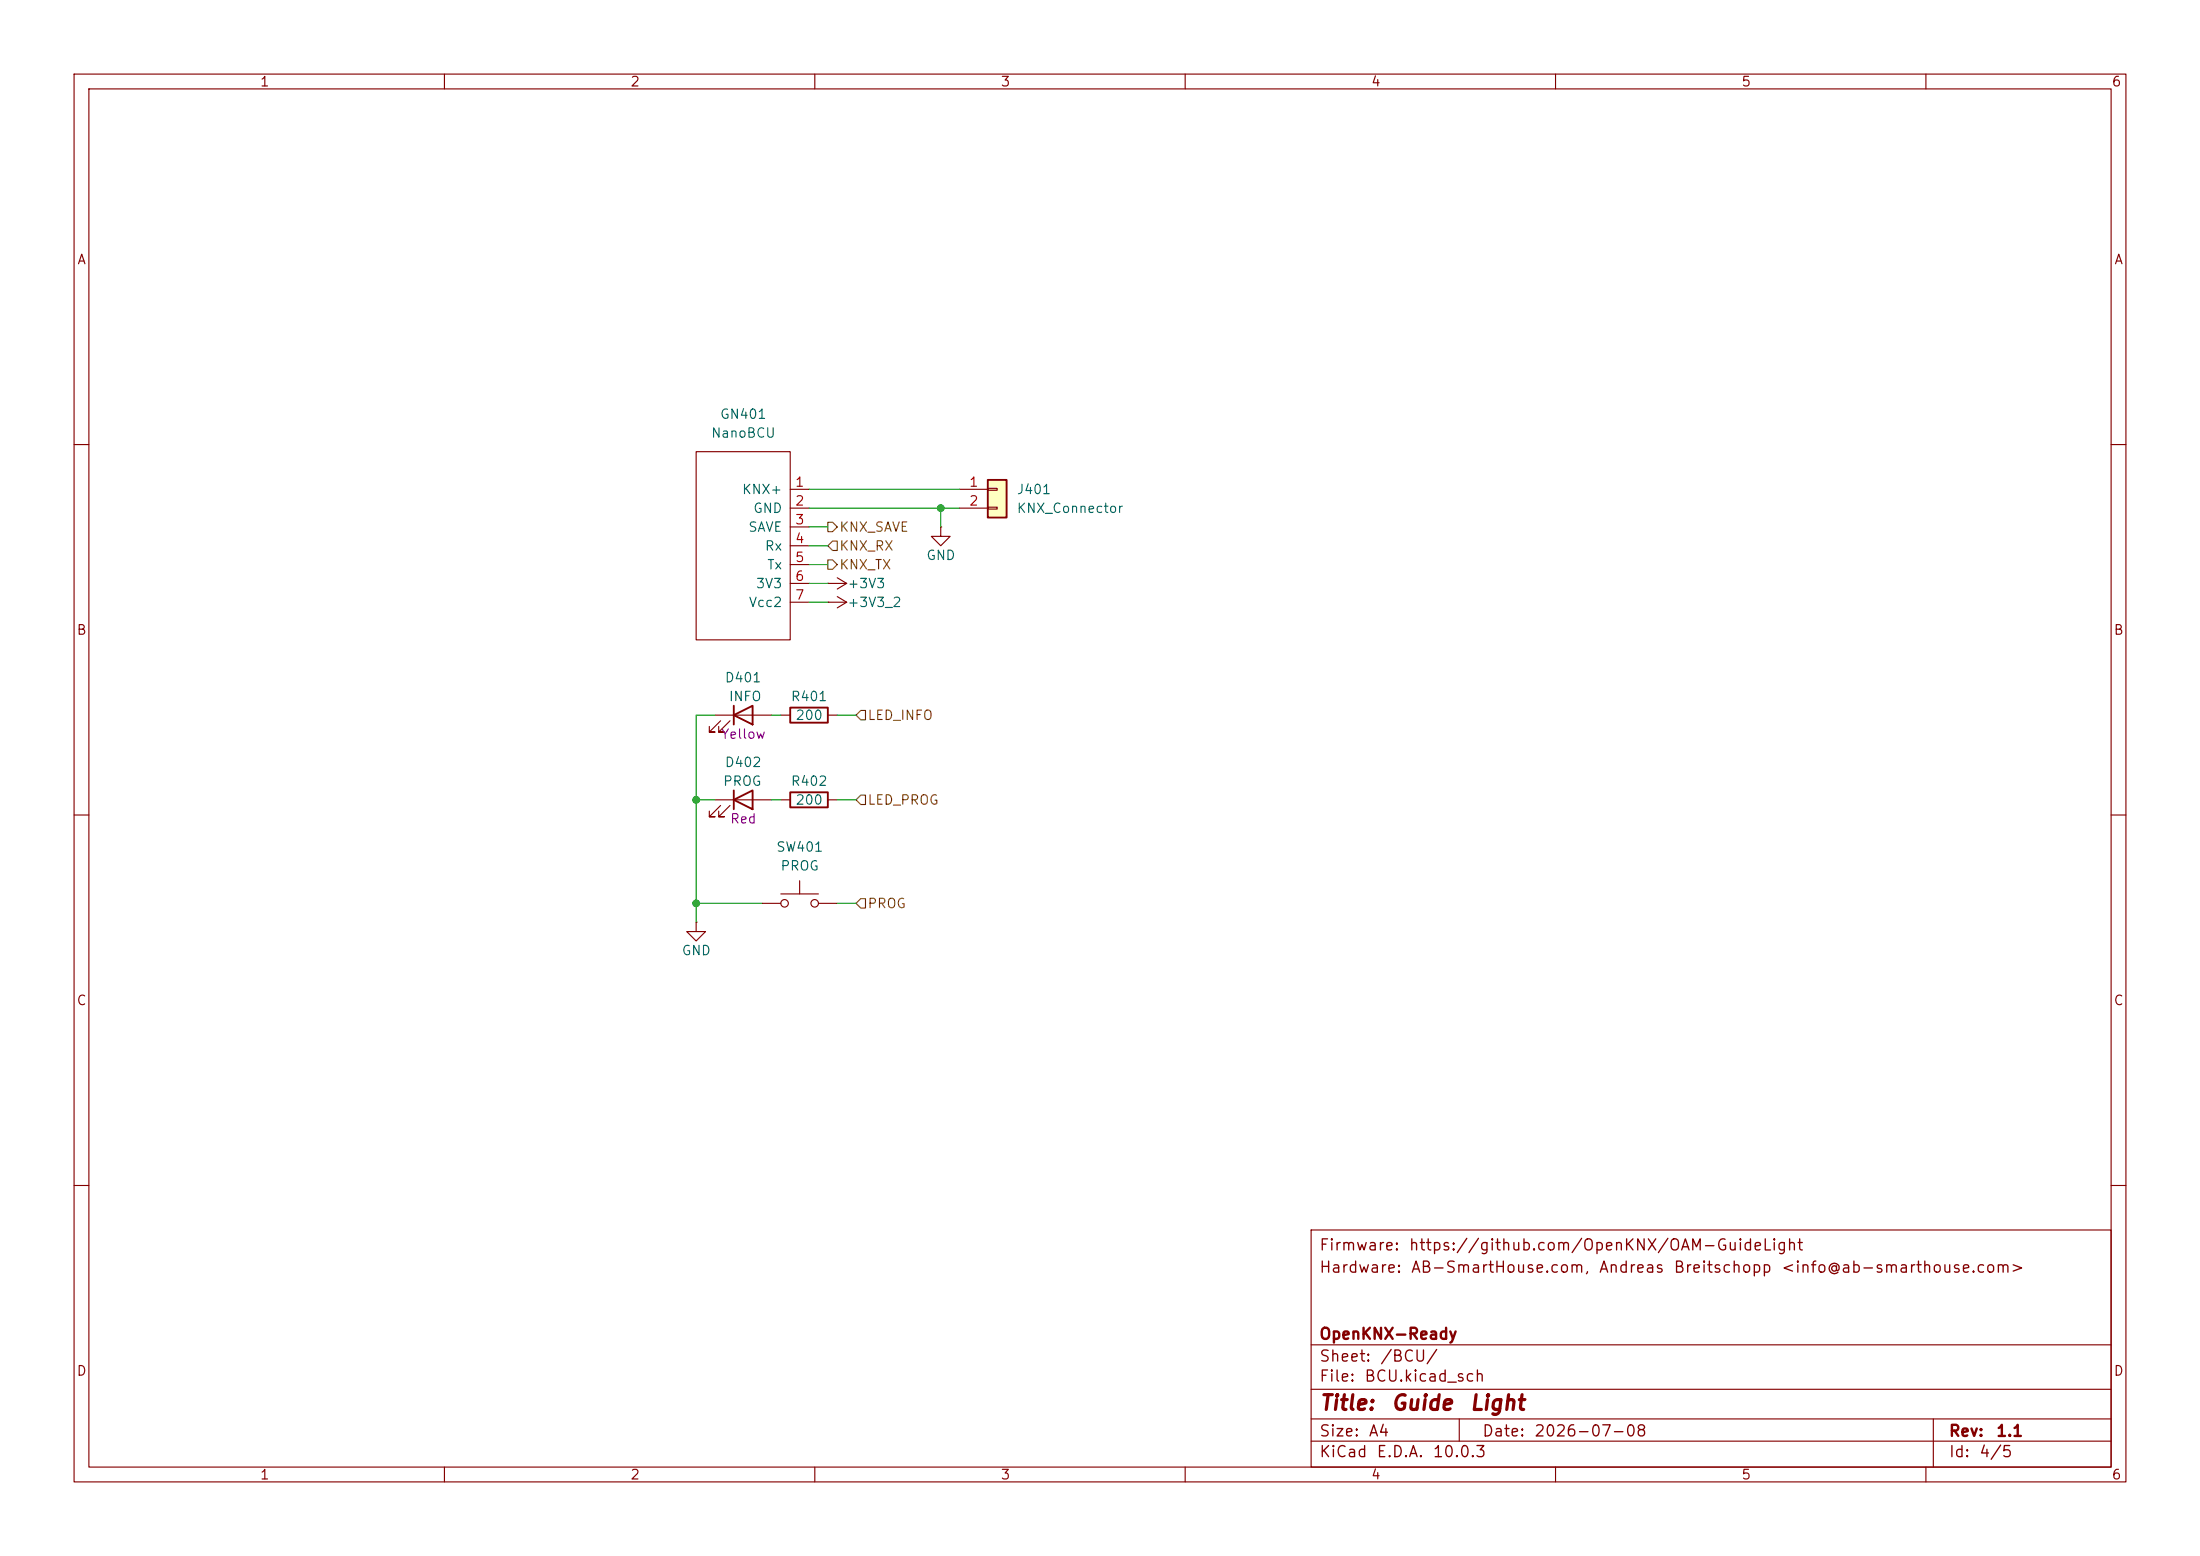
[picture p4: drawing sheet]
<svg xmlns="http://www.w3.org/2000/svg" width="297mm" height="210mm" viewBox="0 0 297 210" stroke-linecap="round" stroke-linejoin="round" font-family="sans-serif">
<g fill="none" stroke="#840000" stroke-width=".15">
<path d="M10 10h277v190h-277zM12 12h273v186h-273zM60 10v2M110 10v2M160 10v2M210 10v2M260 10v2M10 60h2M94 61h12.7v25.4h-12.7zM106.7 66h2.5M106.7 68.6h2.5M106.7 71.1h2.5"/>
<path d="M106.7 73.7h2.5M106.7 76.2h2.5M106.7 78.7h2.5M127 71.1v1.3h1.3l-1.3 1.3-1.3-1.3h1.3M127 71.1h.1M285 60h2M96.5 96.5h7.6M97.3 97.3l-1.5 1.5h.7h-.7v-.8M98.6 97.3l-1.6 1.5h.8h-.8v-.8M105.4 96.5h1.3M106.7 81.3h2.5M111.8 81.3h.1"/>
<path d="M111.8 96.5h1.2M111.8 81.3h2.5M113 80.5l1.3 .8M114.3 81.3l-1.3 .7M10 110h2M96.5 108h7.6M97.3 108.7l-1.5 1.5h.7h-.7v-.7M98.6 108.7l-1.6 1.5h.8h-.8v-.7M105.4 108h1.3M107.9 118.9v1.8M111.8 108h1.2M285 110h2"/>
<path d="M94 124.5v1.2h1.2l-1.2 1.3-1.3-1.3h1.3M94 124.5h.1M102.9 121.9h2.5M105.4 120.7h5.1M110.5 121.9h2.5M10 160h2M177 166h108v32h-108zM285 160h2M60 198v2M110 198v2M160 198v2M177 194.5h108"/>
<path d="M177 191.5h108M177 187.5h108M177 181.5h108M197 191.5v3M210 198v2M260 198v2M261 191.5v6.5"/>
<circle cx="105.9" cy="121.9" r=".51"/>
<circle cx="110" cy="121.9" r=".51"/>
</g>
<path d="M99.1 96.5l2.5-1.2v2.5zM99.1 95.3v2.5M106.7 95.5h5.1v2h-5.1zM99.1 108l2.5-1.3v2.5zM99.1 106.7v2.5M106.7 106.9h5.1v2.1h-5.1z" fill="none" stroke="#840000" stroke-width=".25"/>
<path d="M133.3 64.8h2.6v5.1h-2.6z" fill="#ffffc2"/>
<path d="M133.3 64.8h2.6v5.1h-2.6z" fill="none" stroke="#840000" stroke-width=".25"/>
<path d="M111.8 78.7h.1M111.8 78.7h2.5M113 78l1.3 .7M114.3 78.7l-1.3 .8M129.5 66h3.8M129.5 68.6h3.8M133.3 65.9h1.3v.3h-1.3zM133.3 68.5h1.3v.2h-1.3z" fill="none" stroke="#840000" stroke-width=".15"/>
<path d="M111.8 75.6h.6l.6 .6-.6 .6h-.6zM111.8 70.5h.6l.6 .6-.6 .7h-.6zM112.4 73h.6v1.3h-.6l-.6-.6zM116.2 95.9h.6v1.3h-.6l-.6-.7zM116.2 107.3h.6v1.3h-.6l-.6-.6zM116.2 121.3h.6v1.3h-.6l-.6-.7z" fill="none" stroke="#725600" stroke-width=".15"/>
<g fill="none" stroke="#009600" stroke-width=".15">
<path d="M109.2 68.6h20.3M109.2 66h20.3M109.2 78.7h2.6M109.2 76.2h2.6M109.2 71.1h2.6M109.2 73.7h2.6M127 68.6v2.5M96.5 96.5h-2.5v28M104.1 96.5h1.3M109.2 81.3h2.6M113 96.5h2.6M94 108h2.5"/>
<path d="M104.1 108h1.3M113 108h2.6M94 121.9h8.9M113 121.9h2.6"/>
</g>
<g fill="#009600" stroke="#009600" stroke-width=".14">
<circle cx="94" cy="121.9" r=".46"/>
<circle cx="94" cy="108" r=".46"/>
<circle cx="127" cy="68.6" r=".46"/>
</g>
<g font-size="2" fill="#840000">
<text x="178" y="190.8">Title:</text>
<text x="187.7" y="190.8">Guide</text>
<text x="198.3" y="190.8">Light</text>
</g>
<g font-size="1.5" fill="#840000">
<text x="178" y="172.2">Hardware:</text>
<text x="178" y="169.2">Firmware:</text>
<text x="190.1" y="169.2">https://github.com/OpenKNX/OAM-GuideLight</text>
<text x="190.4" y="172.2">AB-SmartHouse.com,</text>
<text x="215.7" y="172.2">Andreas</text>
<text x="225.8" y="172.2">Breitschopp</text>
<text x="240.3" y="172.2">&lt;info@ab-smarthouse.com&gt;</text>
<text x="178" y="184.2">Sheet:</text>
<text x="178" y="181.2">OpenKNX-Ready</text>
<text x="186.2" y="184.2">/BCU/</text>
<text x="178" y="186.9">File:</text>
<text x="184.1" y="186.9">BCU.kicad_sch</text>
<text x="178" y="197.1">KiCad</text>
<text x="178" y="194.3">Size:</text>
<text x="184.7" y="194.3">A4</text>
<text x="185.7" y="197.1">E.D.A.</text>
<text x="193.3" y="197.1">10.0.3</text>
<text x="200" y="194.3">Date:</text>
<text x="207" y="194.3">2026-07-08</text>
<text x="263" y="194.3">Rev:</text>
<text x="263" y="197.1">Id:</text>
<text x="267.1" y="197.1">4/5</text>
<text x="269.4" y="194.3">1.1</text>
</g>
<g font-size="1.3" fill="#840000">
<text x="35" y="12">1</text>
<text x="85" y="12">2</text>
<text x="135" y="12">3</text>
<text x="185" y="12">4</text>
<text x="235" y="12">5</text>
<text x="285" y="12">6</text>
<text x="10.3" y="36">A</text>
<text x="285.3" y="36">A</text>
<text x="10.3" y="86">B</text>
<text x="285.3" y="86">B</text>
<text x="10.3" y="136">C</text>
<text x="285.3" y="136">C</text>
<text x="10.3" y="186">D</text>
<text x="285.3" y="186">D</text>
<text x="35" y="200">1</text>
<text x="85" y="200">2</text>
<text x="135" y="200">3</text>
<text x="185" y="200">4</text>
<text x="235" y="200">5</text>
<text x="285" y="200">6</text>
</g>
<g font-size="1.3" fill="#006464">
<text x="95.9" y="59.4">NanoBCU</text>
<text x="97.1" y="56.9">GN401</text>
<text x="100.1" y="67">KNX+</text>
<text x="101.6" y="69.6">GND</text>
<text x="137.2" y="67">J401</text>
<text x="137.2" y="69.6">KNX_Connector</text>
<text x="100.9" y="72.1">SAVE</text>
<text x="103.2" y="74.6">Rx</text>
<text x="103.5" y="77.2">Tx</text>
<text x="125" y="75.9">GND</text>
<text x="101" y="82.3">Vcc2</text>
<text x="102" y="79.7">3V3</text>
<text x="114.3" y="82.3">+3V3_2</text>
<text x="114.3" y="79.7">+3V3</text>
<text x="97.8" y="92.4">D401</text>
<text x="98.3" y="95">INFO</text>
<text x="106.7" y="95">R401</text>
<text x="107.3" y="97.5">200</text>
<text x="97.5" y="106.4">PROG</text>
<text x="97.8" y="103.8">D402</text>
<text x="106.7" y="106.4">R402</text>
<text x="107.3" y="108.9">200</text>
<text x="104.7" y="115.3">SW401</text>
<text x="105.3" y="117.8">PROG</text>
<text x="91.9" y="129.2">GND</text>
</g>
<g font-size="1.3" fill="#a90000">
<text x="107.2" y="66">1</text>
<text x="107.2" y="68.6">2</text>
<text x="107.2" y="71.1">3</text>
<text x="130.7" y="66">1</text>
<text x="130.7" y="68.6">2</text>
<text x="107.2" y="73.6">4</text>
<text x="107.2" y="76.2">5</text>
<text x="107.2" y="78.7">6</text>
<text x="107.2" y="81.3">7</text>
</g>
<g font-size="1.3" fill="#725600">
<text x="113.2" y="77.2">KNX_TX</text>
<text x="113.2" y="74.6">KNX_RX</text>
<text x="113.2" y="72.1">KNX_SAVE</text>
<text x="117" y="97.5">LED_INFO</text>
<text x="117" y="108.9">LED_PROG</text>
<text x="117" y="122.9">PROG</text>
</g>
<g font-size="1.3" fill="#840084">
<text x="97.2" y="100">Yellow</text>
<text x="98.5" y="111.5">Red</text>
</g>
</svg>
